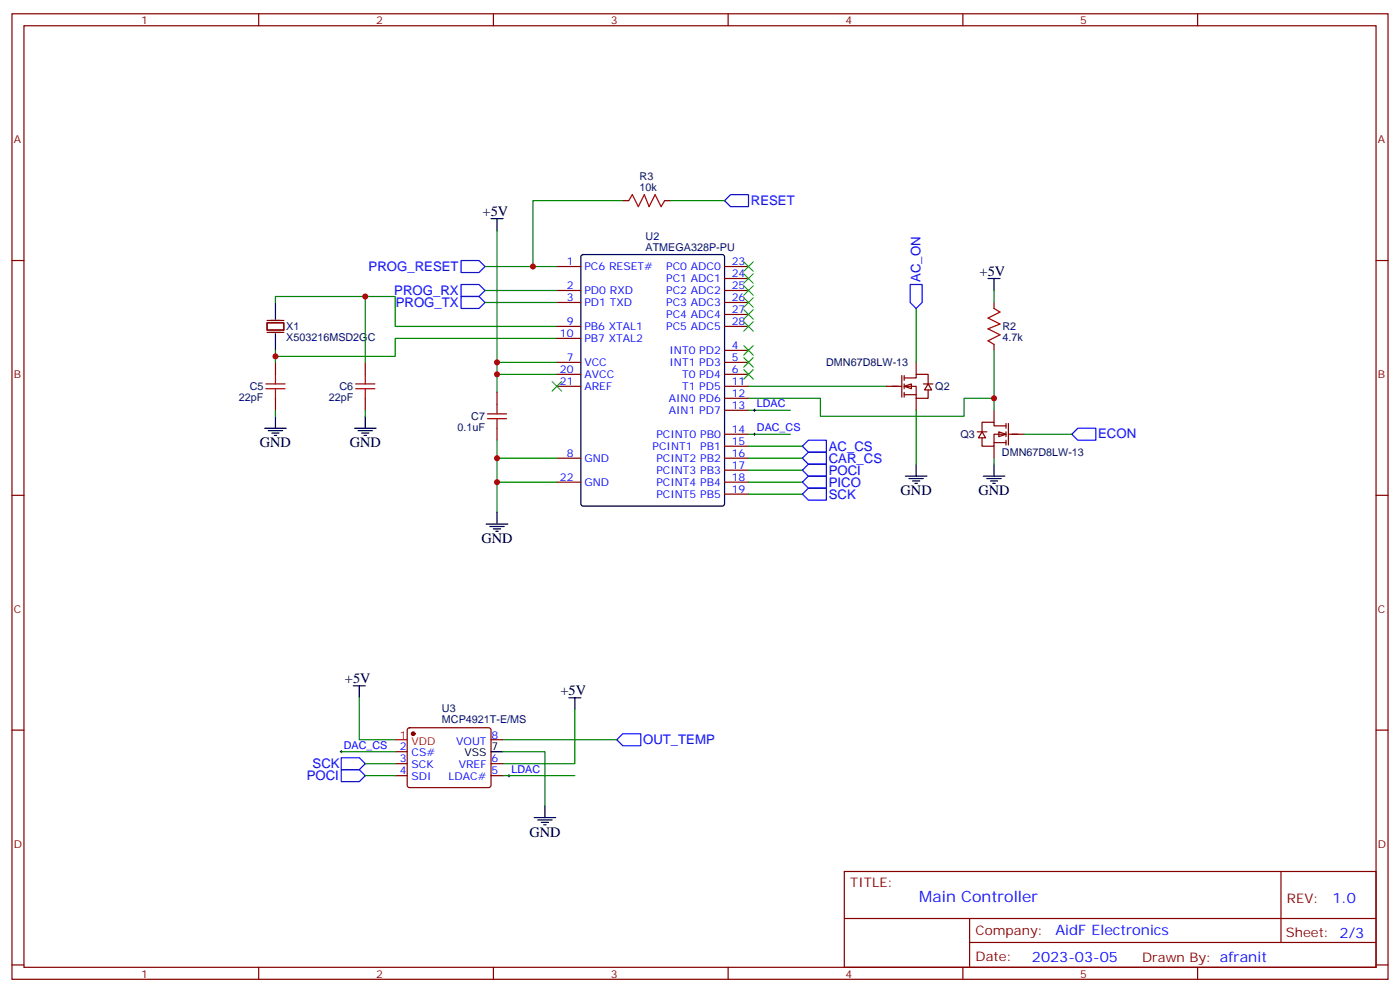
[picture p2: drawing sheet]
<svg xmlns="http://www.w3.org/2000/svg" width="412mm" height="292mm" viewBox="0 0 412 292" stroke-linecap="round" stroke-linejoin="round" font-family="sans-serif">
<g fill="none" stroke="#870000" stroke-width=".35">
<path d="M3.5 4.1h405.4v284.3h-405.4zM7.1 7.6h398.2v277.3h-398.2zM76.2 4.1v3.5M145.3 4.1v3.5M214.5 4.1v3.5M283.6 4.1v3.5M352.8 4.1v3.5M3.5 76.7h3.6M164 78.5h7.1M213.4 78.5h7.1M405.3 76.7h3.6M78.7 95.1h4.9v2.1h-4.9z"/>
<path d="M78.7 94.4h4.9M78.7 97.9h4.9M164 85.5h7.1M164 89.1h7.1M164 96.1h7.1M164 99.7h7.1M213.4 85.5h7.1M213.4 89.1h7.1M213.4 96.1h7.1M213.4 82h7.1M213.4 92.6h7.1M81.1 106.7v3.5"/>
<path d="M81.1 117.3v3.5M107.6 106.7v3.5M107.6 117.3v3.5M146.4 115.5v3.6M164 106.7h7.1M164 110.2h7.1M164 113.8h7.1M213.4 103.2h7.1M213.4 106.7h7.1M213.4 110.2h7.1M213.4 113.8h7.1M213.4 117.3h7.1"/>
<path d="M146.4 126.1v3.5M164 134.9h7.1M213.4 134.9h7.1M213.4 120.8h7.1M213.4 127.9h7.1M213.4 131.4h7.1M213.4 138.5h7.1M3.5 145.9h3.6M164 142h7.1M213.4 142h7.1M213.4 145.5h7.1M405.3 145.9h3.6"/>
<path d="M3.5 215h3.6M120.2 214.5l.4-.2h23.3l.5 .2 .2 .5v16.5l-.7 .5-23.5-.1-.5-.7v-16.2zM144.6 217.8h3.6M405.3 215h3.6M116.4 221.4h3.5M116.4 224.9h3.5M116.4 228.4h3.5M144.6 224.9h3.6M144.6 228.4h3.6M248.7 256.6h156.6v28.3h-156.6zM377.3 256.7v20.8M248.7 270.5h156.5"/>
<path d="M285.6 277.5h119.6M285.6 270.5v14.1M3.5 284.2h3.6M76.2 284.9v3.5M145.3 284.9v3.5M214.5 284.9v3.5M283.6 284.9v3.5M352.8 284.9v3.5M405.3 284.2h3.6"/>
</g>
<circle cx="121.7" cy="216.1" r=".53" fill="#870000" stroke="#870000" stroke-width=".35"/>
<path d="M116.4 217.8h3.5" fill="none" stroke="#f00" stroke-width=".35"/>
<g fill="none" stroke="#000" stroke-width=".35">
<path d="M144.6 64.4h3.6M146.4 64.4v3.5M171.3 75.2l.5-.2h40.9l.7 .4v72.9l-.4 .7h-41.2l-.6-.4-.1-72.9zM81.1 89.1v4.9M81.1 98.2v5M78 126.1h6.3M79 126.8h4.3M80.1 127.5h2.1M80.8 128.2h.7M81.1 122.6v3.5M104.4 126.1h6.4M105.5 126.8h4.2"/>
<path d="M106.5 127.5h2.2M107.2 128.2h.7M107.6 122.6v3.5M143.2 154.3h6.4M144.3 155h4.2M145.3 155.8h2.2M146 156.5h.8M146.4 150.8v3.5M104.1 202h3.5M105.8 202v3.5M167.6 205.5h3.5M169.3 205.5v3.5"/>
<path d="M144.6 221.4h3.6M160.5 237.2v3.6M157.3 240.8h6.4M158.4 241.5h4.2M159.5 242.2h2.1M160.2 242.9h.7"/>
</g>
<path d="M78.3 114.5h5.7M78.3 113.1h5.7M81.1 110.2v2.9M81.1 114.5v2.8M104.8 114.5h5.6M104.8 113.1h5.6M107.6 110.2v2.9M107.6 114.5v2.8M146.4 119.1v2.8M143.6 123.3h5.6M143.6 121.9h5.6M146.4 123.3v2.8" fill="none" stroke="#a10000" stroke-width=".35"/>
<g fill="none" stroke="#008700" stroke-width=".35">
<path d="M146.4 67.9v38.8h17.6M81.1 89.1v-1.8h35.3v8.8h47.6M107.6 87.3v19.4M164 99.7h-47.6v5.3h-35.3v-1.8M81.1 105v1.7M146.4 106.7v3.5h17.6M146.4 110.2v5.3M220.5 113.8h40.6M81.1 120.8v1.8M107.6 120.8v1.8M146.4 129.6v21.2M146.4 134.9h17.6"/>
<path d="M220.5 134.9h15.9M220.5 138.5h15.9M220.5 131.4h15.9M220.5 127.9h12.3M220.5 120.8h12.3M146.4 142h17.6M220.5 142h15.9M220.5 145.5h15.9M105.8 205.5v12.3h10.6M148.2 217.8h33.5M169.3 209v15.9h-21.1M100.5 221.4h15.9"/>
<path d="M107.6 224.9h8.8M107.6 228.4h8.8M148.2 221.4h12.3v15.8M148.2 228.4h21.1"/>
</g>
<path d="M162.6 112.4l2.9 2.8M165.5 112.4l-2.9 2.8" fill="none" stroke="#3c3" stroke-width=".35"/>
<path d="M236.4 138.5l1.7-1.8h5.3v3.5h-5.3zM236.4 134.9l1.7-1.7h5.3v3.5h-5.3zM236.4 131.4l1.7-1.8h5.3v3.6h-5.3zM236.4 145.5l1.7-1.7h5.3v3.5h-5.3zM236.4 142l1.7-1.8h5.3v3.6h-5.3zM181.7 217.8l1.7-1.7h5.3v3.5h-5.3zM100.5 223.1h5.3l1.8 1.8-1.8 1.8h-5.3zM100.5 226.7h5.3l1.8 1.7-1.8 1.8h-5.3z" fill="none" stroke="#00f" stroke-width=".35"/>
<path d="M221.9 127.9h.7M221.9 120.8h.7M222.2 120.5v.7M222.2 127.5v.7M100.2 221.4h.7M100.5 221v.7M149.6 228.4h.7M149.9 228.1v.7" fill="none" stroke="#000" stroke-width=".29"/>
<g fill="#fff" stroke="#870000" stroke-width=".35">
<path d="M266.3 113.8l2.2-.7v1.4z"/>
<path d="M273.4 113.1l1.1 1.7h-2.2z"/>
</g>
<path d="M261.1 113.8h4.5M265.6 110.6v6.3M266.3 111.3h3.6v-1.1h3.5v2.9M266.3 113.8h3.6v3.5h3.5v-2.5M266.3 116.2h3.6M266.3 110.6v1.4M266.3 113.1v1.4M266.3 115.5v1.4M269.9 106.7v3.5M269.9 117.3v3.5M272 113.1h2.8" fill="none" stroke="#870000" stroke-width=".35"/>
<path d="M269.9 136.7v3.5M266.7 140.2h6.3M267.8 140.9h4.2M268.8 141.6h2.1M269.5 142.3h.7" fill="none" stroke="#000" stroke-width=".35"/>
<path d="M269.9 90.8v15.9M269.9 120.8v15.9" fill="none" stroke="#008700" stroke-width=".35"/>
<path d="M268.1 83.8h3.5v5.3l-1.7 1.7-1.8-1.7z" fill="none" stroke="#00f" stroke-width=".35"/>
<g fill="#fff" stroke="#870000" stroke-width=".35">
<path d="M294.2 127.2l2.1 .7-2.1 .7z"/>
<path d="M289.3 127.2l1 1.7h-2.1z"/>
</g>
<g fill="none" stroke="#870000" stroke-width=".35">
<path d="M183.4 59.1h1.8M195.8 59.1h1.8M292.8 89.1v1.7M292.8 101.4v1.8M287.9 127.2h2.8M292.8 130.4h3.5M292.8 120.8v3.6M292.8 131.4v3.5M296.3 125.4h-3.5v-1h-3.5v2.8M296.3 127.9h-3.5v3.5h-3.5v-2.5M296.3 124.7v1.4M296.3 127.2v1.4"/>
<path d="M296.3 129.6v1.5M297 124.7v6.4M297 127.9h4.6"/>
</g>
<path d="M185.2 59.1l1.1-1.8 1.7 3.6 1.8-3.6 1.4 3.6 1.8-3.6 1.7 3.6 1.1-1.8M292.8 90.8l1.8 1.1-3.6 1.8 3.6 1.7-3.6 1.4 3.6 1.8-3.6 1.8 1.8 1" fill="none" stroke="#a10000" stroke-width=".35"/>
<path d="M183.4 59.1h-26.4v19.4M197.6 59.1h15.8M142.9 78.5h21.1M142.9 85.5h21.1M142.9 89.1h21.1M292.8 85.5v3.6M220.5 117.3h21.2v5.3h42.3v-5.3h8.8M292.8 103.2v17.6M292.8 134.9v1.8M301.6 127.9h14.1" fill="none" stroke="#008700" stroke-width=".35"/>
<path d="M291 82h3.6M292.8 82v3.5M292.8 136.7v3.5M289.6 140.2h6.4M290.7 140.9h4.2M291.7 141.6h2.2M292.5 142.3h.7" fill="none" stroke="#000" stroke-width=".35"/>
<path d="M213.4 59.1l1.8-1.8h5.3v3.6h-5.3zM135.8 76.7h5.3l1.8 1.8-1.8 1.8h-5.3zM135.8 83.8h5.3l1.8 1.7-1.8 1.8h-5.3zM135.8 87.3h5.3l1.8 1.8-1.8 1.7h-5.3zM317.5 126.1h5.3v3.5h-5.3l-1.8-1.7z" fill="none" stroke="#00f" stroke-width=".35"/>
<g fill="none" stroke="#3c3" stroke-width=".35">
<path d="M219.1 77.1l2.8 2.8M221.9 77.1l-2.8 2.8M219.1 80.6l2.8 2.8M219.1 84.1l2.8 2.9M219.1 87.7l2.8 2.8M219.1 91.2l2.8 2.8M219.1 94.7l2.8 2.8M221.9 80.6l-2.8 2.8M221.9 84.1l-2.8 2.9M221.9 87.7l-2.8 2.8M221.9 91.2l-2.8 2.8M221.9 94.7l-2.8 2.8"/>
<path d="M219.1 101.8l2.8 2.8M219.1 105.3l2.8 2.8M219.1 108.8l2.8 2.9M221.9 101.8l-2.8 2.8M221.9 105.3l-2.8 2.8M221.9 108.8l-2.8 2.9"/>
</g>
<g fill="#c00">
<circle cx="146.4" cy="106.7" r=".88"/>
<circle cx="146.4" cy="110.2" r=".88"/>
<circle cx="146.4" cy="134.9" r=".88"/>
<circle cx="146.4" cy="142" r=".88"/>
<circle cx="81.1" cy="105" r=".88"/>
<circle cx="107.6" cy="87.3" r=".88"/>
<circle cx="292.8" cy="117.3" r=".88"/>
<circle cx="157" cy="78.5" r=".88"/>
</g>
<text font-size="4.6" fill="#00f" x="270.8" y="265.7">Main Controller</text>
<g font-size="4.2">
<text x="142.2" y="63.7">+5V</text>
<text x="288.6" y="81.3">+5V</text>
<text x="76.6" y="131.8">GND</text>
<text x="103" y="131.8">GND</text>
<text x="265.3" y="145.9">GND</text>
<text x="288.2" y="145.9">GND</text>
<text x="141.8" y="160">GND</text>
<text x="101.6" y="201.3">+5V</text>
<text x="165.1" y="204.8">+5V</text>
<text x="155.9" y="246.4">GND</text>
</g>
<g font-size="4.2" fill="#00f">
<text x="392.5" y="265.9">1.0</text>
<text x="310.9" y="275.5">AidF Electronics</text>
<text x="304" y="283.3">2023-03-05</text>
</g>
<g font-size="3.9" fill="#00f">
<text x="221.2" y="60.4">RESET</text>
<text x="108.6" y="79.8">PROG_RESET</text>
<text x="271.2" y="83.1" transform="rotate(-90 271.2 83.1)">AC_ON</text>
<text x="116.1" y="86.8">PROG_RX</text>
<text x="116.6" y="90.4">PROG_TX</text>
<text x="323.5" y="129.1">ECON</text>
<text x="244.1" y="136.2">CAR_CS</text>
<text x="244.1" y="132.7">AC_CS</text>
<text x="244.1" y="143.3">PICO</text>
<text x="244.1" y="139.8">POCI</text>
<text x="244.1" y="146.8">SCK</text>
<text x="189.4" y="219.1">OUT_TEMP</text>
<text x="92.1" y="226.2">SCK</text>
<text x="90.3" y="229.7">POCI</text>
</g>
<g font-size="3.9" fill="#800">
<text x="250.5" y="261.2">TITLE:</text>
<text x="379.1" y="265.9">REV:</text>
<text x="287.4" y="275.4">Company:</text>
<text x="378.7" y="276">Sheet: 2/3</text>
<text x="287.4" y="283.1">Date:</text>
<text x="336.4" y="283.2">Drawn By: afranit</text>
</g>
<g font-size="3.2" fill="#800">
<text x="41.6" y="7.1">1</text>
<text x="110.8" y="7.1">2</text>
<text x="179.9" y="7.1">3</text>
<text x="249.1" y="7.1">4</text>
<text x="318.2" y="7.1">5</text>
<text x="4.1" y="42.2">A</text>
<text x="405.9" y="42.2">A</text>
<text x="4.1" y="111.3">B</text>
<text x="405.9" y="111.3">B</text>
<text x="4.1" y="180.4">C</text>
<text x="405.9" y="180.4">C</text>
<text x="4.1" y="249.6">D</text>
<text x="405.9" y="249.6">D</text>
<text x="41.6" y="287.9">1</text>
<text x="110.8" y="287.9">2</text>
<text x="179.9" y="287.9">3</text>
<text x="249.1" y="287.9">4</text>
<text x="318.2" y="287.9">5</text>
</g>
<g font-size="3.2" fill="#000080">
<text x="188.4" y="53">R3</text>
<text x="188.4" y="56.3">10k</text>
<text x="190.2" y="70.7">U2</text>
<text x="190.2" y="73.9">ATMEGA328P-PU</text>
<text x="84.3" y="100.5">X503216MSD2GC</text>
<text x="84.3" y="97.3">X1</text>
<text x="295.3" y="100.5">4.7k</text>
<text x="295.3" y="97.3">R2</text>
<text x="243.4" y="107.9">DMN67D8LW-13</text>
<text x="70.4" y="118.1">22pF</text>
<text x="73.6" y="114.9">C5</text>
<text x="96.8" y="118.1">22pF</text>
<text x="100" y="114.9">C6</text>
<text x="275.5" y="114.9">Q2</text>
<text x="138.8" y="123.7">C7</text>
<text x="134.8" y="127">0.1uF</text>
<text x="282.9" y="129">Q3</text>
<text x="295.1" y="134.3">DMN67D8LW-13</text>
<text x="130.2" y="209.7">U3</text>
<text x="130.2" y="212.9">MCP4921T-E/MS</text>
</g>
<g font-size="3.2" fill="#00f">
<text x="167" y="78.1">1</text>
<text x="172.2" y="79.6">PC6 RESET#</text>
<text x="196.3" y="79.6">PC0 ADC0</text>
<text x="196.3" y="83.1">PC1 ADC1</text>
<text x="215.5" y="78.1">23</text>
<text x="215.5" y="81.7">24</text>
<text x="167" y="85.2">2</text>
<text x="167" y="88.7">3</text>
<text x="172.2" y="86.6">PD0 RXD</text>
<text x="196.3" y="86.6">PC2 ADC2</text>
<text x="215.5" y="85.2">25</text>
<text x="215.5" y="88.7">26</text>
<text x="167" y="95.8">9</text>
<text x="172.2" y="90.1">PD1 TXD</text>
<text x="196.3" y="90.1">PC3 ADC3</text>
<text x="196.3" y="93.7">PC4 ADC4</text>
<text x="215.5" y="92.3">27</text>
<text x="215.5" y="95.8">28</text>
<text x="164.9" y="99.3">10</text>
<text x="172.2" y="97.2">PB6 XTAL1</text>
<text x="172.2" y="100.7">PB7 XTAL2</text>
<text x="196.3" y="97.2">PC5 ADC5</text>
<text x="167" y="106.4">7</text>
<text x="172.2" y="107.8">VCC</text>
<text x="197.2" y="104.2">INT0 PD2</text>
<text x="197.2" y="107.8">INT1 PD3</text>
<text x="215.5" y="102.8">4</text>
<text x="215.5" y="106.4">5</text>
<text x="164.9" y="109.9">20</text>
<text x="164.9" y="113.4">21</text>
<text x="172.2" y="111.3">AVCC</text>
<text x="200.9" y="111.3">T0 PD4</text>
<text x="215.5" y="109.9">6</text>
<text x="215.5" y="113.4">11</text>
<text x="172.2" y="114.8">AREF</text>
<text x="197" y="118.4">AIN0 PD6</text>
<text x="200.9" y="114.8">T1 PD5</text>
<text x="215.5" y="116.9">12</text>
<text x="223" y="119.9">LDAC</text>
<text x="197" y="121.9">AIN1 PD7</text>
<text x="215.5" y="120.5">13</text>
<text x="193.3" y="128.9">PCINT0 PB0</text>
<text x="215.5" y="127.5">14</text>
<text x="215.5" y="131.1">15</text>
<text x="223" y="127">DAC_CS</text>
<text x="167" y="134.6">8</text>
<text x="172.2" y="136">GND</text>
<text x="192.2" y="132.5">PCINT1</text>
<text x="193.3" y="136">PCINT2 PB2</text>
<text x="206.3" y="132.5">PB1</text>
<text x="215.5" y="134.6">16</text>
<text x="164.9" y="141.6">22</text>
<text x="172.2" y="143.1">GND</text>
<text x="193.3" y="139.5">PCINT3 PB3</text>
<text x="193.3" y="143.1">PCINT4 PB4</text>
<text x="215.5" y="138.1">17</text>
<text x="215.5" y="141.6">18</text>
<text x="193.3" y="146.6">PCINT5 PB5</text>
<text x="215.5" y="145.2">19</text>
<text x="101.2" y="220.5">DAC_CS</text>
<text x="117.8" y="221">2</text>
<text x="134.4" y="219.3">VOUT</text>
<text x="144.8" y="217.5">8</text>
<text x="117.8" y="224.5">3</text>
<text x="121.2" y="222.8">CS#</text>
<text x="121.2" y="226.3">SCK</text>
<text x="135.1" y="226.3">VREF</text>
<text x="144.8" y="224.5">6</text>
<text x="150.6" y="227.5">LDAC</text>
<text x="117.8" y="228.1">4</text>
<text x="121.2" y="229.8">SDI</text>
<text x="132.1" y="229.8">LDAC#</text>
<text x="144.8" y="228.1">5</text>
</g>
<g font-size="3.2" fill="#f00">
<text x="117.8" y="217.5">1</text>
<text x="121.2" y="219.3">VDD</text>
</g>
<g font-size="3.2">
<text x="144.8" y="221">7</text>
<text x="136.8" y="222.8">VSS</text>
</g>
</svg>
